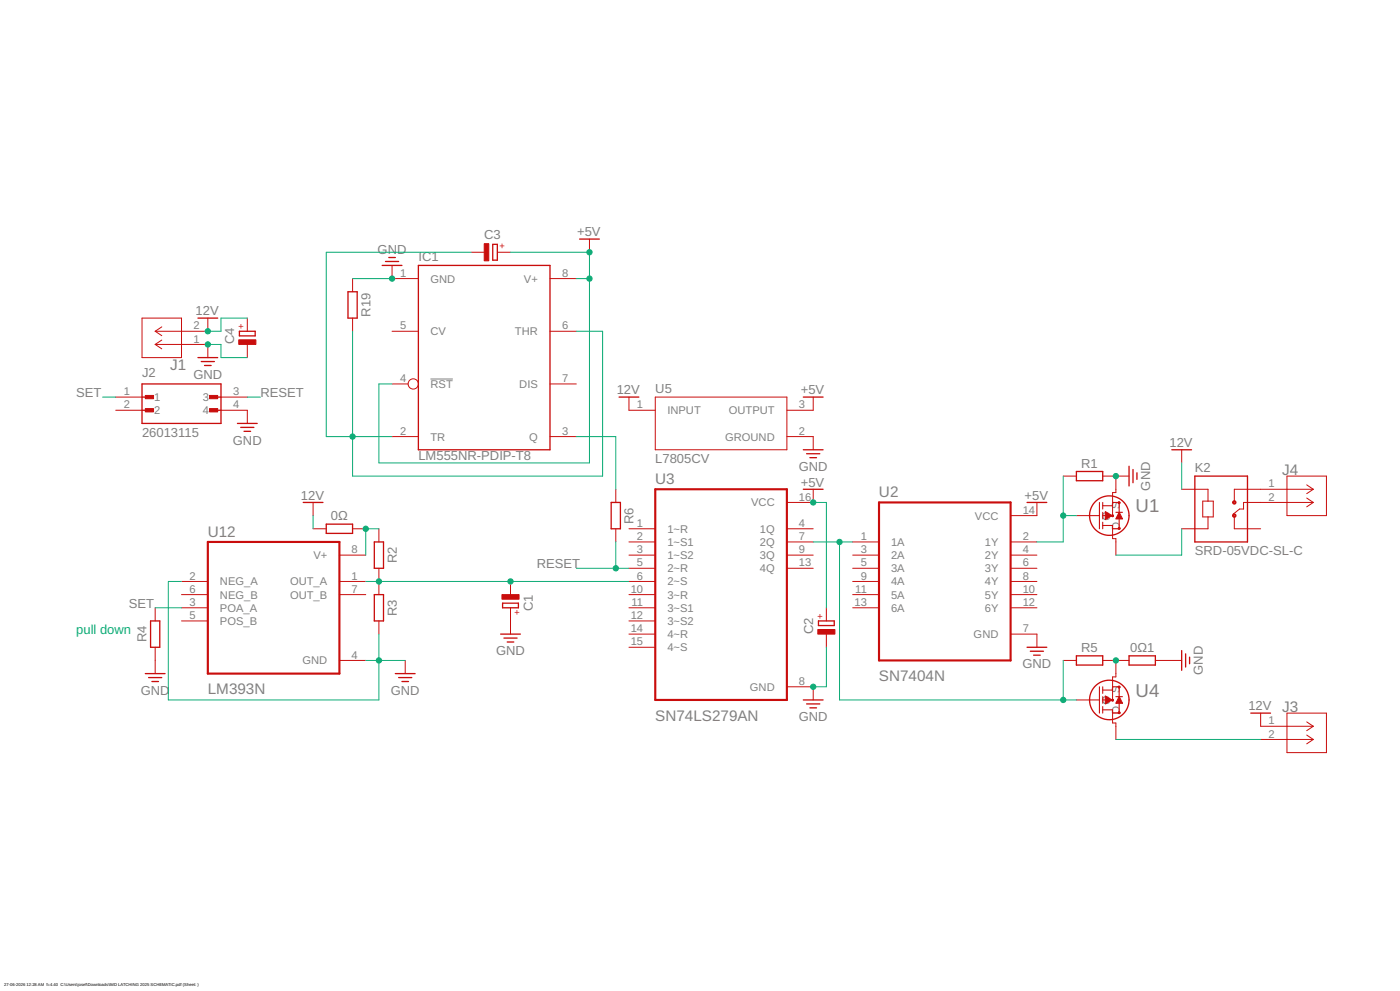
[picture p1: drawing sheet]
<svg xmlns="http://www.w3.org/2000/svg" width="1189mm" height="841mm" viewBox="0 0 1189 841" stroke-linecap="round" stroke-linejoin="round" font-family="sans-serif">
<path d="M366 322h19" fill="none" stroke="#808080" stroke-width=".85" stroke-linecap="butt"/>
<g fill="none" stroke="#c90d0c" stroke-width="1.1">
<path d="M330 219h6M418 207h4v14h-4zM492 203h17M325 225h16M327 222h12M355 225h112v157h-112zM296 248h7v22h-7zM168 270h17M203 281h14v4h-14zM168 303h17M171 307h11M174 310h5"/>
<path d="M121 337h8M121 326h67v33h-67zM179 337h9M526 337h16M682 337h17M121 348h8M179 348h9M202 359h16M204 363h12M207 366h6M682 382h17M685 385h11"/>
<path d="M688 388h5M959 396v16M962 398v12M995 382h17M682 415h17M914 400h22v8h-22zM965 401v6M1015 404h44v56h-44zM257 426h17M519 426h8v23h-8zM872 426h17M277 445h22v8h-22z"/>
<path d="M318 460h8v22h-8zM318 505h8v22h-8zM427 512h13v4h-13zM128 527h8v22h-8zM425 538h17M695 527h13v4h-13zM428 542h11M431 545h5M872 549h17M875 553h11M878 556h5M914 557h22v7h-22z"/>
<path d="M959 557h22v7h-22zM1003 552v17M1007 555v11M1010 558v5M123 572h17M126 575h11M129 578h6M336 572h16M339 575h11M341 578h6M682 594h17M685 597h11"/>
<path d="M688 601h5M1062 605h17"/>
<circle cx="942" cy="438" r="17"/>
<circle cx="942" cy="594" r="17"/>
</g>
<g fill="none" stroke="#c90d0c" stroke-width=".85">
<path d="M400 214h11M422 214h12M501 203v11M299 236v12M333 225v11h22M467 236h22M121 270h33v33h-33zM137 277l-5 4M176 270v11h-44M210 270v11M299 270v11M132 292h44v11"/>
<path d="M132 292l5 4M132 281l5 4M137 289l-5 3M210 292v11M333 281h22M467 281h22M98 337h23M188 337h22M333 326h14M467 326h22M534 337v11h22M556 337h112v45h-112z"/>
<path d="M691 337v11h-23M98 348h23M188 348h22v11M333 371h22M467 371h22M668 371h23v11M1003 382v11M523 415v11M691 415v11h-23M903 404h11M936 404h23M948 404v14h-3v8"/>
<path d="M1003 415h23v10M1093 404h33v34h-33zM1110 412l5 3M1115 415h-67v11M1115 415l-5 4M266 426v12M881 426v12h-23M914 438h11M945 429v9h-2M1021 425h9v14h-9zM1026 439v10h-23M1048 438v11h23"/>
<path d="M1110 423l5 3M1115 426h-59v6h-3l-6 4M1115 426l-5 4M266 449h11M299 449h12M322 449v11M523 449v11M534 460h22M534 449h22M668 460h23M668 449h23M724 460h22"/>
<path d="M858 460h23M945 449v8h3v14M288 471h23M534 471h22M668 471h23M724 471h22M858 471h23M154 493h22M288 493h23M322 482v23M434 493v12M534 482h22"/>
<path d="M534 493h22M668 482h23M724 482h22M724 493h22M858 482h23M858 493h23M132 516v11M154 505h22M154 516h22M288 505h23M434 516v22M534 505h22"/>
<path d="M534 516h22M702 516v11M724 505h22M724 516h22M858 505h23M858 516h23M154 527h22M322 527v11M534 538h22M534 527h22M702 538v11M858 538h23v11"/>
<path d="M132 549v23M534 549h22M288 560h23M344 560v12M903 560h11M936 560h23M948 560v14h-3v9M981 560h22M668 583h23v11M914 594h11M945 586v8h-2M945 605v9h3v14"/>
<path d="M1071 605v11h44M1093 605h33v34h-33zM1110 613l5 3M1115 616l-5 4M1071 628h44M1110 624l5 4M1115 628l-5 3"/>
<circle cx="351" cy="326" r="4"/>
</g>
<g fill="none" stroke="#c90d0c" stroke-width=".91">
<path d="M925 438h9M934 426v23M936 438h4M936 426v6M936 435v5M936 429h9v-3h5v9M948 435h5M936 443v6M950 440v9h-5v-3h-9M925 594h9M934 583v22M936 583v5"/>
<path d="M936 591v6M936 600v5M936 586h9v-3h5v8M936 594h4M948 591h5M950 597v8h-5v-3h-9"/>
</g>
<g fill="none" stroke="#c90d0c" stroke-width="2.2">
<circle cx="945" cy="438" r=".1"/>
<circle cx="950" cy="427" r=".1"/>
<circle cx="950" cy="448" r=".1"/>
<circle cx="945" cy="594" r=".1"/>
<circle cx="950" cy="583" r=".1"/>
<circle cx="950" cy="605" r=".1"/>
</g>
<g fill="#c90d0c" stroke="#c90d0c" stroke-width=".85">
<path d="M939 434l5 4-5 3z" fill-rule="evenodd"/>
<path d="M950 435l3 5h-5z" fill-rule="evenodd"/>
<path d="M1047 425a1.5 1.5 0 0 1 2 1 1.5 1.5 0 0 1 0 2 1.5 1.5 0 0 1-2-2 1 1 0 0 1 2 0 .8 .8 0 0 1 0 1 1 1 0 0 1-2 0v-1z" fill-rule="evenodd"/>
<path d="M1047 437a1.5 1.5 0 0 1 2 0 1.5 1.5 0 0 1 0 2 1.5 1.5 0 0 1-2-1 1.1 1.1 0 0 1 2-1 .8 .8 0 0 1 0 1 1 1 0 0 1-2 0z" fill-rule="evenodd"/>
<path d="M939 591l5 3-5 3z" fill-rule="evenodd"/>
<path d="M950 591l3 6h-5z" fill-rule="evenodd"/>
</g>
<path d="M556 415h112v179h-112zM746 426h112v134h-112zM176 460h112v112h-112z" fill="none" stroke="#c90d0c" stroke-width="1.8"/>
<g fill="#c90d0c" stroke="#c90d0c" stroke-width=".85">
<path d="M411 207h4v14h-4z"/>
<path d="M123 336h7v2h-7z"/>
<path d="M123 347h7v3h-7z"/>
<path d="M178 347h7v3h-7z"/>
<path d="M178 336h7v2h-7z"/>
<path d="M203 288h14v4h-14z"/>
<path d="M426 505h15v4h-15z"/>
<path d="M694 534h15v4h-15z"/>
</g>
<g fill="none" stroke="#0dab76" stroke-width=".85">
<path d="M400 214h-123v157h56M434 214h67v179h-179v-67h11M299 236h34M489 236h12M210 270h-22v11h-12M176 292h12v11h22M299 281v123h213v-123h-23M87 337h11M210 337h11M489 371h34v44M1003 393v22M903 404v56h-22"/>
<path d="M266 438v11M691 426h11v90M903 438h11M322 449h-11v22M523 460v22M691 460h33M713 460v134h201M1003 449v22h-55M154 493h-11v101h179v-56M311 493h223M489 482h45M132 516h22"/>
<path d="M702 549v34h-11M311 560h33M903 560v34M948 628h123"/>
</g>
<g fill="#0dab76" stroke="#0dab76" stroke-width=".85">
<circle cx="333" cy="236" r="2.2"/>
<circle cx="322" cy="560" r="2.2"/>
<circle cx="176" cy="292" r="2.2"/>
<circle cx="948" cy="404" r="2.2"/>
<circle cx="691" cy="583" r="2.2"/>
<circle cx="176" cy="281" r="2.2"/>
<circle cx="903" cy="438" r="2.2"/>
<circle cx="523" cy="482" r="2.2"/>
<circle cx="501" cy="236" r="2.2"/>
<circle cx="501" cy="214" r="2.2"/>
<circle cx="691" cy="426" r="2.2"/>
<circle cx="299" cy="371" r="2.2"/>
<circle cx="322" cy="493" r="2.2"/>
<circle cx="434" cy="493" r="2.2"/>
<circle cx="311" cy="449" r="2.2"/>
<circle cx="903" cy="594" r="2.2"/>
<circle cx="713" cy="460" r="2.2"/>
<circle cx="948" cy="560" r="2.2"/>
</g>
<g font-size="15.8" fill="#808080">
<text x="964" y="435">U1</text>
<text x="964" y="591">U4</text>
</g>
<g font-size="13" fill="#808080">
<text x="144" y="314">J1</text>
<text x="1089" y="403">J4</text>
<text x="556" y="411">U3</text>
<text x="746" y="422">U2</text>
<text x="176" y="456">U12</text>
<text x="746" y="578">SN7404N</text>
<text x="176" y="589">LM393N</text>
<text x="1089" y="604">J3</text>
<text x="556" y="612">SN74LS279AN</text>
</g>
<text font-size="11.1" fill="#808080" x="1015" y="471">SRD-05VDC-SL-C</text>
<g font-size="11" fill="#808080">
<text x="411" y="203">C3</text>
<text x="490" y="201">+5V</text>
<text x="321" y="215">GND</text>
<text x="355" y="222">IC1</text>
<text x="166" y="268">12V</text>
<text x="315" y="269" transform="rotate(-90 315 269)">R19</text>
<text x="199" y="292" transform="rotate(-90 199 292)">C4</text>
<text x="121" y="320">J2</text>
<text x="164" y="321">GND</text>
<text x="524" y="335">12V</text>
<text x="556" y="334">U5</text>
<text x="680" y="335">+5V</text>
<text x="65" y="337">SET</text>
<text x="221" y="337">RESET</text>
<text x="121" y="371">26013115</text>
<text x="198" y="377">GND</text>
<text x="993" y="379">12V</text>
<text x="355" y="391">LM555NR-PDIP-T8</text>
<text x="556" y="393">L7805CV</text>
<text x="678" y="400">GND</text>
<text x="918" y="397">R1</text>
<text x="1015" y="401">K2</text>
<text x="680" y="413">+5V</text>
<text x="977" y="416" transform="rotate(-90 977 416)">GND</text>
<text x="256" y="424">12V</text>
<text x="870" y="424">+5V</text>
<text x="281" y="441">0Ω</text>
<text x="538" y="445" transform="rotate(-90 538 445)">R6</text>
<text x="337" y="478" transform="rotate(-90 337 478)">R2</text>
<text x="456" y="482">RESET</text>
<text x="109" y="516">SET</text>
<text x="453" y="519" transform="rotate(-90 453 519)">C1</text>
<text x="337" y="523" transform="rotate(-90 337 523)">R3</text>
<text x="691" y="538" transform="rotate(-90 691 538)">C2</text>
<text x="125" y="545" transform="rotate(-90 125 545)">R4</text>
<text x="421" y="556">GND</text>
<text x="918" y="553">R5</text>
<text x="960" y="553">0Ω1</text>
<text x="868" y="567">GND</text>
<text x="1021" y="573" transform="rotate(-90 1021 573)">GND</text>
<text x="120" y="590">GND</text>
<text x="332" y="590">GND</text>
<text x="1060" y="603">12V</text>
<text x="678" y="612">GND</text>
</g>
<text font-size="11" fill="#0dab76" x="65" y="538">pull down</text>
<g font-size="9.5" fill="#808080">
<text x="340" y="235">1</text>
<text x="366" y="240">GND</text>
<text x="445" y="240">V+</text>
<text x="477" y="235">8</text>
<text x="164" y="280">2</text>
<text x="340" y="280">5</text>
<text x="477" y="280">6</text>
<text x="366" y="284">CV</text>
<text x="437" y="284">THR</text>
<text x="164" y="291">1</text>
<text x="340" y="324">4</text>
<text x="366" y="329">RST</text>
<text x="441" y="329">DIS</text>
<text x="477" y="324">7</text>
<text x="105" y="335">1</text>
<text x="198" y="335">3</text>
<text x="131" y="340">1</text>
<text x="172" y="340">3</text>
<text x="105" y="347">2</text>
<text x="198" y="347">4</text>
<text x="541" y="347">1</text>
<text x="678" y="347">3</text>
<text x="131" y="352">2</text>
<text x="172" y="352">4</text>
<text x="567" y="352">INPUT</text>
<text x="619" y="352">OUTPUT</text>
<text x="340" y="369">2</text>
<text x="477" y="369">3</text>
<text x="678" y="369">2</text>
<text x="366" y="374">TR</text>
<text x="449" y="374">Q</text>
<text x="616" y="374">GROUND</text>
<text x="1077" y="414">1</text>
<text x="678" y="425">16</text>
<text x="1077" y="425">2</text>
<text x="638" y="430">VCC</text>
<text x="951" y="432" transform="rotate(-90 951 432)">S</text>
<text x="868" y="436">14</text>
<text x="828" y="441">VCC</text>
<text x="936" y="441">G</text>
<text x="541" y="447">1</text>
<text x="678" y="447">4</text>
<text x="951" y="450" transform="rotate(-90 951 450)">D</text>
<text x="567" y="452">1~R</text>
<text x="645" y="452">1Q</text>
<text x="541" y="458">2</text>
<text x="678" y="458">7</text>
<text x="731" y="458">1</text>
<text x="868" y="458">2</text>
<text x="567" y="463">1~S1</text>
<text x="645" y="463">2Q</text>
<text x="757" y="463">1A</text>
<text x="836" y="463">1Y</text>
<text x="299" y="470">8</text>
<text x="541" y="470">3</text>
<text x="678" y="470">9</text>
<text x="731" y="470">3</text>
<text x="868" y="470">4</text>
<text x="266" y="474">V+</text>
<text x="567" y="474">1~S2</text>
<text x="645" y="474">3Q</text>
<text x="757" y="474">2A</text>
<text x="836" y="474">2Y</text>
<text x="541" y="481">5</text>
<text x="567" y="486">2~R</text>
<text x="645" y="486">4Q</text>
<text x="678" y="481">13</text>
<text x="731" y="481">5</text>
<text x="757" y="486">3A</text>
<text x="836" y="486">3Y</text>
<text x="868" y="481">6</text>
<text x="161" y="492">2</text>
<text x="299" y="492">1</text>
<text x="541" y="492">6</text>
<text x="731" y="492">9</text>
<text x="868" y="492">8</text>
<text x="187" y="497">NEG_A</text>
<text x="246" y="497">OUT_A</text>
<text x="567" y="497">2~S</text>
<text x="757" y="497">4A</text>
<text x="836" y="497">4Y</text>
<text x="161" y="503">6</text>
<text x="299" y="503">7</text>
<text x="536" y="503">10</text>
<text x="726" y="503">11</text>
<text x="868" y="503">10</text>
<text x="187" y="508">NEG_B</text>
<text x="246" y="508">OUT_B</text>
<text x="567" y="508">3~R</text>
<text x="757" y="508">5A</text>
<text x="836" y="508">5Y</text>
<text x="161" y="514">3</text>
<text x="536" y="514">11</text>
<text x="726" y="514">13</text>
<text x="868" y="514">12</text>
<text x="187" y="519">POA_A</text>
<text x="567" y="519">3~S1</text>
<text x="757" y="519">6A</text>
<text x="836" y="519">6Y</text>
<text x="161" y="525">5</text>
<text x="536" y="525">12</text>
<text x="187" y="530">POS_B</text>
<text x="567" y="530">3~S2</text>
<text x="536" y="537">14</text>
<text x="868" y="537">7</text>
<text x="567" y="542">4~R</text>
<text x="827" y="542">GND</text>
<text x="536" y="548">15</text>
<text x="567" y="553">4~S</text>
<text x="257" y="564">GND</text>
<text x="299" y="559">4</text>
<text x="678" y="581">8</text>
<text x="637" y="586">GND</text>
<text x="951" y="588" transform="rotate(-90 951 588)">S</text>
<text x="936" y="597">G</text>
<text x="951" y="606" transform="rotate(-90 951 606)">D</text>
<text x="1077" y="615">1</text>
<text x="1077" y="626">2</text>
</g>
<g font-size="7.9" fill="#c90d0c">
<text x="424" y="212">+</text>
<text x="207" y="279" transform="rotate(-90 207 279)">+</text>
<text x="442" y="522" transform="rotate(-90 442 522)">+</text>
<text x="699" y="525" transform="rotate(-90 699 525)">+</text>
</g>
<g font-size="3.5">
<text x="3" y="837">27-06-2026</text>
<text x="23" y="837">12:28 AM f=4.40 C:\Users\josef\Downloads\IMD LATCHING 2025 SCHEMATIC.pdf (Sheet: )</text>
</g>
</svg>
